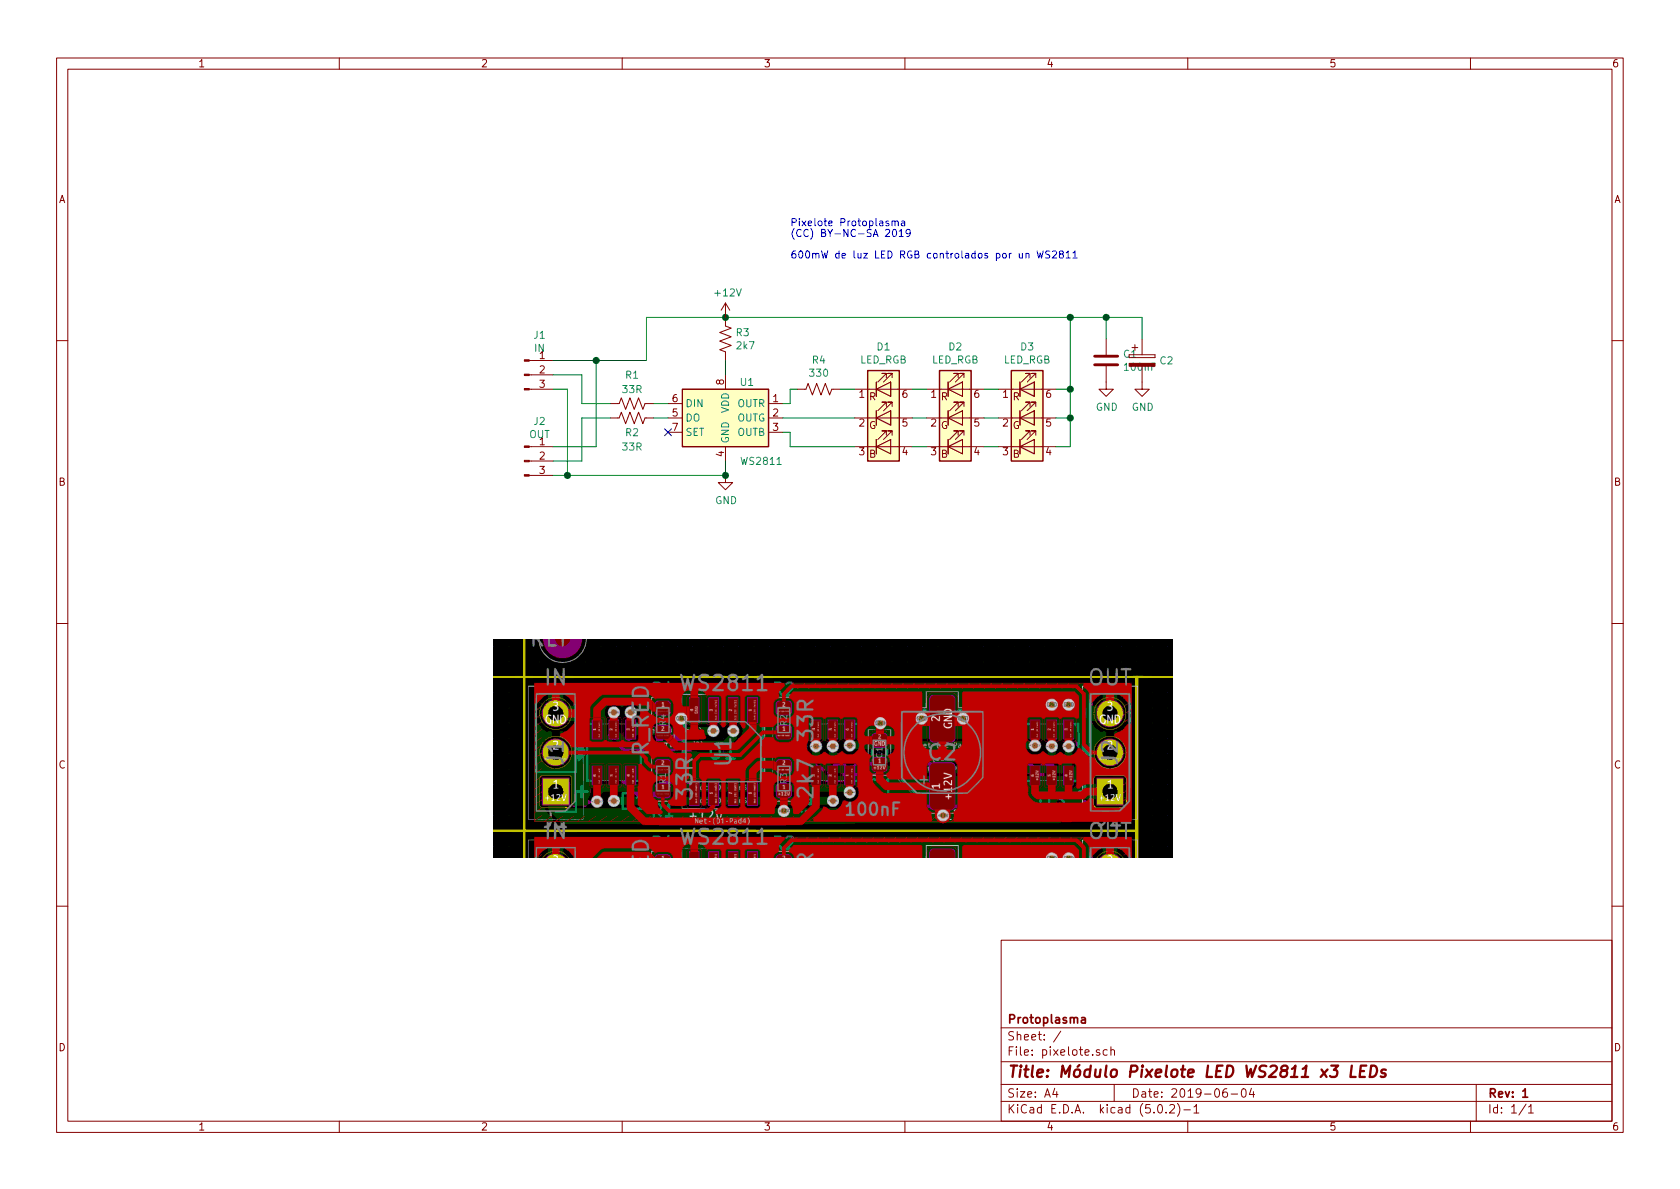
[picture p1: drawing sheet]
EESchema Schematic File Version 4
LIBS:pixelote-cache
EELAYER 26 0
EELAYER END
$Descr A4 11693 8268
encoding utf-8
Sheet 1 1
Title "Módulo Pixelote LED WS2811 x3 LEDs"
Date "2019-06-04"
Rev "1"
Comp "Protoplasma"
Comment1 ""
Comment2 ""
Comment3 ""
Comment4 ""
$EndDescr
$Comp
L Driver_LED:WS2811 U1
U 1 1
P 5050 2900
F 0 "U1" H 5200 3150 50  0000 C CNN
F 1 "WS2811" H 5300 2600 50  0000 C CNN
F 2 "Package_SO:SOIC-8_3.9x4.9mm_P1.27mm" H 4750 3050 50  0001 C CNN
F 3 "https://cdn-shop.adafruit.com/datasheets/WS2811.pdf" H 4850 3150 50  0001 C CNN
	1    5050 2900
	1    0    0    -1  
$EndComp
NoConn ~ 4650 3000
$Comp
L Device:LED_RGB D1
U 1 1
P 6150 2900
F 0 "D1" H 6150 3397 50  0000 C CNN
F 1 "LED_RGB" H 6150 3306 50  0000 C CNN
F 2 "protoplasma:LED-RGB-3535" H 6150 2850 50  0001 C CNN
F 3 "~" H 6150 2850 50  0001 C CNN
	1    6150 2900
	1    0    0    -1  
$EndComp
$Comp
L Device:LED_RGB D2
U 1 1
P 6650 2900
F 0 "D2" H 6650 3397 50  0000 C CNN
F 1 "LED_RGB" H 6650 3306 50  0000 C CNN
F 2 "protoplasma:LED-RGB-3535" H 6650 2850 50  0001 C CNN
F 3 "~" H 6650 2850 50  0001 C CNN
	1    6650 2900
	1    0    0    -1  
$EndComp
$Comp
L Device:LED_RGB D3
U 1 1
P 7150 2900
F 0 "D3" H 7150 3397 50  0000 C CNN
F 1 "LED_RGB" H 7150 3306 50  0000 C CNN
F 2 "protoplasma:LED-RGB-3535" H 7150 2850 50  0001 C CNN
F 3 "~" H 7150 2850 50  0001 C CNN
	1    7150 2900
	1    0    0    -1  
$EndComp
$Comp
L Device:R_US R4
U 1 1
P 5700 2700
F 0 "R4" V 5495 2700 50  0000 C CNN
F 1 "330" V 5586 2700 50  0000 C CNN
F 2 "Resistor_SMD:R_0603_1608Metric" V 5740 2690 50  0001 C CNN
F 3 "~" H 5700 2700 50  0001 C CNN
	1    5700 2700
	0    1    1    0   
$EndComp
Wire Wire Line
	5450 2800 5500 2800
Wire Wire Line
	5500 2800 5500 2700
Wire Wire Line
	5500 2700 5550 2700
Wire Wire Line
	5850 2700 5950 2700
Wire Wire Line
	6350 2700 6450 2700
Wire Wire Line
	6850 2700 6950 2700
Wire Wire Line
	5450 2900 5950 2900
Wire Wire Line
	6350 2900 6450 2900
Wire Wire Line
	6850 2900 6950 2900
Wire Wire Line
	5450 3000 5500 3000
Wire Wire Line
	5500 3000 5500 3100
Wire Wire Line
	5500 3100 5950 3100
Wire Wire Line
	6350 3100 6450 3100
Wire Wire Line
	6850 3100 6950 3100
Wire Wire Line
	7350 3100 7450 3100
Wire Wire Line
	7450 3100 7450 2900
Wire Wire Line
	7450 2700 7350 2700
Wire Wire Line
	7350 2900 7450 2900
Connection ~ 7450 2900
Wire Wire Line
	7450 2900 7450 2700
$Comp
L Device:R_US R3
U 1 1
P 5050 2350
F 0 "R3" H 5118 2396 50  0000 L CNN
F 1 "2k7" H 5118 2305 50  0000 L CNN
F 2 "Resistor_SMD:R_0603_1608Metric" V 5090 2340 50  0001 C CNN
F 3 "~" H 5050 2350 50  0001 C CNN
	1    5050 2350
	1    0    0    -1  
$EndComp
$Comp
L Device:R_US R1
U 1 1
P 4400 2800
F 0 "R1" V 4200 2800 50  0000 C CNN
F 1 "33R" V 4300 2800 50  0000 C CNN
F 2 "Resistor_SMD:R_0603_1608Metric" V 4440 2790 50  0001 C CNN
F 3 "~" H 4400 2800 50  0001 C CNN
	1    4400 2800
	0    1    1    0   
$EndComp
$Comp
L Device:R_US R2
U 1 1
P 4400 2900
F 0 "R2" V 4500 2900 50  0000 C CNN
F 1 "33R" V 4600 2900 50  0000 C CNN
F 2 "Resistor_SMD:R_0603_1608Metric" V 4440 2890 50  0001 C CNN
F 3 "~" H 4400 2900 50  0001 C CNN
	1    4400 2900
	0    1    1    0   
$EndComp
$Comp
L Connector:Conn_01x03_Male J1
U 1 1
P 3650 2600
F 0 "J1" H 3756 2878 50  0000 C CNN
F 1 "IN" H 3756 2787 50  0000 C CNN
F 2 "Connector_PinHeader_2.54mm:PinHeader_1x03_P2.54mm_Vertical" H 3650 2600 50  0001 C CNN
F 3 "~" H 3650 2600 50  0001 C CNN
	1    3650 2600
	1    0    0    -1  
$EndComp
$Comp
L Connector:Conn_01x03_Male J2
U 1 1
P 3650 3200
F 0 "J2" H 3756 3478 50  0000 C CNN
F 1 "OUT" H 3756 3387 50  0000 C CNN
F 2 "Connector_PinHeader_2.54mm:PinHeader_1x03_P2.54mm_Vertical" H 3650 3200 50  0001 C CNN
F 3 "~" H 3650 3200 50  0001 C CNN
	1    3650 3200
	1    0    0    -1  
$EndComp
Wire Wire Line
	4500 2500 4500 2200
Wire Wire Line
	4500 2200 5050 2200
Wire Wire Line
	3850 2500 4150 2500
Wire Wire Line
	5050 2200 7450 2200
Wire Wire Line
	7450 2200 7450 2700
Connection ~ 5050 2200
Connection ~ 7450 2700
Wire Wire Line
	5050 2500 5050 2600
Wire Wire Line
	4550 2800 4650 2800
Wire Wire Line
	4550 2900 4650 2900
Wire Wire Line
	3850 2600 4050 2600
Wire Wire Line
	4050 2600 4050 2800
Wire Wire Line
	4050 2800 4250 2800
Wire Wire Line
	3850 3200 4050 3200
Wire Wire Line
	4050 3200 4050 2900
Wire Wire Line
	4050 2900 4250 2900
Wire Wire Line
	3850 2700 3950 2700
Wire Wire Line
	3950 2700 3950 3300
Wire Wire Line
	3950 3300 3850 3300
Wire Wire Line
	3950 3300 5050 3300
Wire Wire Line
	5050 3300 5050 3200
Connection ~ 3950 3300
Wire Wire Line
	3850 3100 4150 3100
Wire Wire Line
	4150 3100 4150 2500
Connection ~ 4150 2500
Wire Wire Line
	4150 2500 4500 2500
$Comp
L power:+12V #PWR01
U 1 1
P 5050 2200
F 0 "#PWR01" H 5050 2050 50  0001 C CNN
F 1 "+12V" H 5065 2373 50  0000 C CNN
F 2 "" H 5050 2200 50  0001 C CNN
F 3 "" H 5050 2200 50  0001 C CNN
	1    5050 2200
	1    0    0    -1  
$EndComp
$Comp
L power:GND #PWR02
U 1 1
P 5050 3300
F 0 "#PWR02" H 5050 3050 50  0001 C CNN
F 1 "GND" H 5055 3127 50  0000 C CNN
F 2 "" H 5050 3300 50  0001 C CNN
F 3 "" H 5050 3300 50  0001 C CNN
	1    5050 3300
	1    0    0    -1  
$EndComp
Connection ~ 5050 3300
Text Notes 5500 1800 0    50   ~ 0
Pixelote Protoplasma\n(CC) BY-NC-SA 2019\n\n600mW de luz LED RGB controlados por un WS2811
$Comp
L Device:C C1
U 1 1
P 7700 2500
F 0 "C1" H 7815 2546 50  0000 L CNN
F 1 "100nF" H 7815 2455 50  0000 L CNN
F 2 "Capacitor_SMD:C_0603_1608Metric" H 7738 2350 50  0001 C CNN
F 3 "~" H 7700 2500 50  0001 C CNN
	1    7700 2500
	1    0    0    -1  
$EndComp
$Comp
L Device:CP C2
U 1 1
P 7950 2500
F 0 "C2" H 8068 2500 50  0000 L CNN
F 1 "~" H 8068 2455 50  0000 L CNN
F 2 "Capacitor_SMD:CP_Elec_5x4.5" H 7988 2350 50  0001 C CNN
F 3 "~" H 7950 2500 50  0001 C CNN
	1    7950 2500
	1    0    0    -1  
$EndComp
$Comp
L power:GND #PWR0101
U 1 1
P 7700 2650
F 0 "#PWR0101" H 7700 2400 50  0001 C CNN
F 1 "GND" H 7705 2477 50  0000 C CNN
F 2 "" H 7700 2650 50  0001 C CNN
F 3 "" H 7700 2650 50  0001 C CNN
	1    7700 2650
	1    0    0    -1  
$EndComp
$Comp
L power:GND #PWR0102
U 1 1
P 7950 2650
F 0 "#PWR0102" H 7950 2400 50  0001 C CNN
F 1 "GND" H 7955 2477 50  0000 C CNN
F 2 "" H 7950 2650 50  0001 C CNN
F 3 "" H 7950 2650 50  0001 C CNN
	1    7950 2650
	1    0    0    -1  
$EndComp
Wire Wire Line
	7700 2350 7700 2200
Wire Wire Line
	7950 2350 7950 2200
Wire Wire Line
	7450 2200 7700 2200
Connection ~ 7450 2200
Connection ~ 7700 2200
Wire Wire Line
	7700 2200 7950 2200
$EndSCHEMATC
